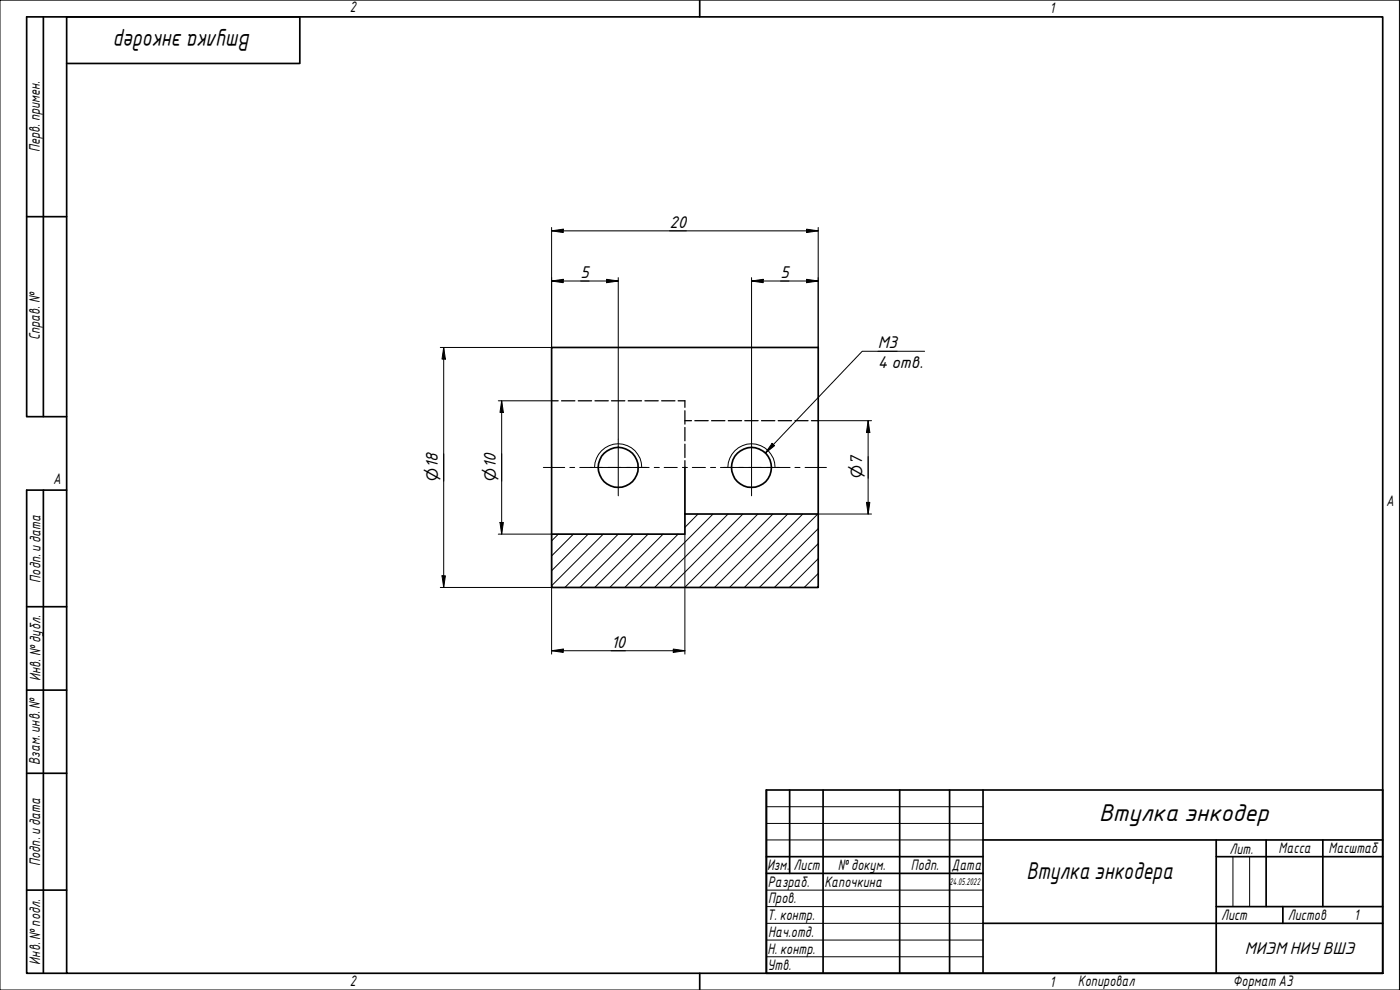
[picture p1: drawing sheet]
<svg xmlns="http://www.w3.org/2000/svg" width="420mm" height="297mm" viewBox="0 0 420 297" stroke-linecap="round" stroke-linejoin="round" font-family="sans-serif">
<g fill="none" stroke="#000" stroke-width=".3">
<path d="M209.5 154.2l-4 4M214 154.2l-22 22.1M218.5 154.2l-22 22.1M222.9 154.2l-21.9 22.1M227.5 154.2l-22 22.1M232 154.2l-22.1 22.1M236.4 154.2l-22 22.1M240.9 154.2l-22 22.1M245.4 154.2l-22 22.1M245.6 158.6l-17.7 17.7M167.6 160.3l-2.1 2M172.1 160.3l-6.6 6.5"/>
<path d="M176.5 160.3l-11 10.9M181 160.3l-15.5 15.5M185.5 160.3l-16 16M190.1 160.3l-16 16M194.5 160.3l-16 16M199 160.3l-16 16M203.5 160.3l-16 16M245.6 172.1l-4.2 4.2M245.6 167.6l-8.7 8.7M245.6 163.1l-13.2 13.2"/>
</g>
<g fill="none" stroke="#000" stroke-width=".51">
<path d="M205.5 140.3v13.9M245.6 154.2v-49.9h-80.1v56M165.5 160.3h40v-6.1h40.1v22.1h-80.1z"/>
<circle cx="185.5" cy="140.2" r="6"/>
<circle cx="225.5" cy="140.2" r="6"/>
</g>
<g fill="none" stroke="#000" stroke-width=".38">
<path d="M165.5 120.3h2M168.5 120.3h4M173.5 120.3h4M178.6 120.3h4M183.5 120.3h4M188.5 120.3h4M193.5 120.3h4M198.6 120.3h4M203.5 120.3h2v1.9M205.5 126.2h2M205.5 123.2v4M205.5 128.3v4"/>
<path d="M205.5 133.3v4M205.5 138.2v2.1M208.5 126.2h4M213.6 126.2h4M218.6 126.2h4M223.5 126.2h4M228.5 126.2h4M233.6 126.2h4M238.6 126.2h3.9M243.5 126.2h2.1"/>
</g>
<path d="M178.4 140.3a7.1 7.1 0 0 1 7.1-7.2 7.1 7.1 0 0 1 7.1 7.2M218.4 140.3a7.1 7.1 0 0 1 7.1-7.2 7.1 7.1 0 0 1 7.1 7.2" fill="none" stroke="#000" stroke-width=".3"/>
<path d="M20 5.1h395v286.9h-395zM210 0v5.1M210 292v5" fill="none" stroke="#000" stroke-width=".51"/>
<path d="M0 0h420v297h-420z" fill="none" stroke="#000" stroke-width=".3"/>
<g fill="none" stroke="#000" stroke-width=".51">
<path d="M230 237h185v55h-185zM237 237v25.1M247 237v55M270 237v55M285 237v55M295 237v55M230 257h65M295 252h120M365 257h50M365 252v40M380 252v20M397 252v20"/>
<path d="M230 262.1h65M295 277h120M365 272h50M385 272v5"/>
</g>
<path d="M230 242h65M230 247.1h65M230 252h65M370 257v15M375 257v15M230 267.1h65M230 272h65M230 277h65M230 282.1h65M230 287.1h65" fill="none" stroke="#000" stroke-width=".3"/>
<path d="M13 5.1v119.9M20 19h70v-13.9h-82v119.9h12M8 65h12M13 147.1v144.9M20 147.1h-12v144.9h12M8 182h12M8 207.1h12M8 232h12M8 267.1h12" fill="none" stroke="#000" stroke-width=".51"/>
<path d="M185.5 131.7v17.1M225.6 131.7v17.1M177 140.3h17.1M217 140.3h17.1" fill="none" stroke="#000" stroke-width=".3"/>
<g fill="none" stroke="#000" stroke-width=".3">
<path d="M163.1 140.3h6.4M171 140.3h1.5M174 140.3h3.9M179.5 140.3h1.4M182.4 140.3h4M187.9 140.3h1.5M190.9 140.3h3.9M196.3 140.3h1.6M199.3 140.3h4M204.8 140.3h1.5M207.8 140.3h3.9M213.2 140.3h1.6"/>
<path d="M216.2 140.3h4M221.7 140.3h1.5M224.7 140.3h4M230.1 140.3h1.5M233.1 140.3h4M238.6 140.3h1.5M241.6 140.3h6.4"/>
</g>
<g fill="none" stroke="#000" stroke-width=".3">
<path d="M165.5 69.3l3.5-.5v1zM165.5 68.2v36.1h-33.4M165.5 69.3h80.1M242.1 68.8l3.5 .5-3.5 .5zM245.6 68.2v36.1M165.5 84.3l3.5-.5v1zM165.5 84.3h20M182.1 83.8l3.4 .5-3.4 .5zM185.5 83.3v48.4M225.6 84.3l3.4-.5v1zM225.6 84.3h20M225.6 83.3v48.4"/>
<path d="M242.1 83.8l3.5 .5-3.5 .5zM133.2 104.3l.5 3.4h-1zM133.2 104.3v72M263.5 105.4h5.7M277.5 105.4h-18.7l-29.1 30.5M149.5 120.3h16M150.6 120.3l.5 3.4h-1zM150.6 120.3v40M231.7 133l.8 .7-2.8 2.2zM245.6 126.2h16M260.5 126.2l.5 3.6h-1zM260.5 126.2v28"/>
<path d="M150.1 156.8h1l-.5 3.5zM245.6 154.2h16M260 150.7h1l-.5 3.5zM132.1 176.3h33.4M132.7 172.8h1l-.5 3.5zM149.5 160.3h16v36M205.5 160.3v36M165.5 195.2l3.5-.5v1.1zM165.5 195.2h40M202.1 194.7l3.4 .5-3.4 .6z"/>
</g>
<g fill="#000">
<path d="M165.5 69.3l3.5-.5v1z" fill-rule="evenodd"/>
<path d="M242.1 68.8l3.5 .5-3.5 .5z" fill-rule="evenodd"/>
<path d="M165.5 84.3l3.5-.5v1z" fill-rule="evenodd"/>
<path d="M182.1 83.8l3.4 .5-3.4 .5z" fill-rule="evenodd"/>
<path d="M225.6 84.3l3.4-.5v1z" fill-rule="evenodd"/>
<path d="M242.1 83.8l3.5 .5-3.5 .5z" fill-rule="evenodd"/>
<path d="M133.2 104.3l.5 3.4h-1z" fill-rule="evenodd"/>
<path d="M150.6 120.3l.5 3.4h-1z" fill-rule="evenodd"/>
<path d="M231.7 133l.8 .7-2.8 2.2z" fill-rule="evenodd"/>
<path d="M260.5 126.2l.5 3.6h-1z" fill-rule="evenodd"/>
<path d="M150.1 156.8h1l-.5 3.5z" fill-rule="evenodd"/>
<path d="M260 150.7h1l-.5 3.5z" fill-rule="evenodd"/>
<path d="M132.7 172.8h1l-.5 3.5z" fill-rule="evenodd"/>
<path d="M165.5 195.2l3.5-.5v1.1z" fill-rule="evenodd"/>
<path d="M202.1 194.7l3.4 .5-3.4 .6z" fill-rule="evenodd"/>
</g>
<g font-size="7">
<text x="75.3" y="10.3" transform="rotate(180 75.3 10.3)">Втулка энкодер</text>
<text x="329.9" y="246.2">Втулка энкодер</text>
<text x="308" y="263.8">Втулка энкодера</text>
</g>
<g font-size="4.9">
<text x="200.9" y="68.4">20</text>
<text x="174.2" y="83.4">5</text>
<text x="234.3" y="83.4">5</text>
<text x="263.5" y="104.5">М3</text>
<text x="263.5" y="110.4">4 отв.</text>
<text x="183.4" y="194.4">10</text>
<text x="373.6" y="286.2">МИЭМНИУВШЭ</text>
</g>
<g font-size="4.6">
<text x="258.8" y="143.5" transform="rotate(-90 258.8 143.5)">⌀7</text>
<text x="131.4" y="144.4" transform="rotate(-90 131.4 144.4)">⌀18</text>
<text x="148.8" y="144.4" transform="rotate(-90 148.8 144.4)">⌀10</text>
</g>
<g font-size="4.4">
<text x="105" y="3.7">2</text>
<text x="315" y="3.8">1</text>
<text x="11.9" y="45.6" transform="rotate(-90 11.9 45.6)">Перв. примен.</text>
<text x="12" y="102.2" transform="rotate(-90 12 102.2)">Справ. №</text>
<text x="16" y="145.2">A</text>
<text x="416" y="151.7">A</text>
<text x="12.2" y="174.8" transform="rotate(-90 12.2 174.8)">Подп. идата</text>
<text x="12.2" y="204.3" transform="rotate(-90 12.2 204.3)">Инв. №дубл.</text>
<text x="12" y="229.5" transform="rotate(-90 12 229.5)">Взам. инв. №</text>
<text x="369" y="256.1">Лит.</text>
<text x="383.7" y="256.1">Масса</text>
<text x="398.7" y="256.1">Масштаб</text>
<text x="12.1" y="259.8" transform="rotate(-90 12.1 259.8)">Подп. идата</text>
<text x="230.2" y="261.1">Изм.</text>
<text x="238.2" y="261.1">Лист</text>
<text x="251.5" y="261">№докум.</text>
<text x="273.4" y="261.2">Подп.</text>
<text x="285.6" y="261.2">Дата</text>
<text x="230.4" y="266.1">Разраб.</text>
<text x="247.4" y="266.1">Капочкина</text>
<text x="230.6" y="271.1">Пров.</text>
<text x="230.3" y="276.1">Т. контр.</text>
<text x="230.5" y="281.1">Нач.отд.</text>
<text x="366.5" y="276.1">Лист</text>
<text x="386.5" y="276.1">Листов</text>
<text x="406.4" y="276">1</text>
<text x="230.4" y="286.1">Н. контр.</text>
<text x="12.1" y="289.4" transform="rotate(-90 12.1 289.4)">Инв. №подл.</text>
<text x="230.3" y="291.1">Утв.</text>
<text x="105" y="295.9">2</text>
<text x="315" y="296.1">1</text>
<text x="323.5" y="295.8">Копировал</text>
<text x="370" y="295.8">Формат А3</text>
</g>
<text font-size="2.8" x="285" y="265.5">24.05.2022</text>
</svg>
